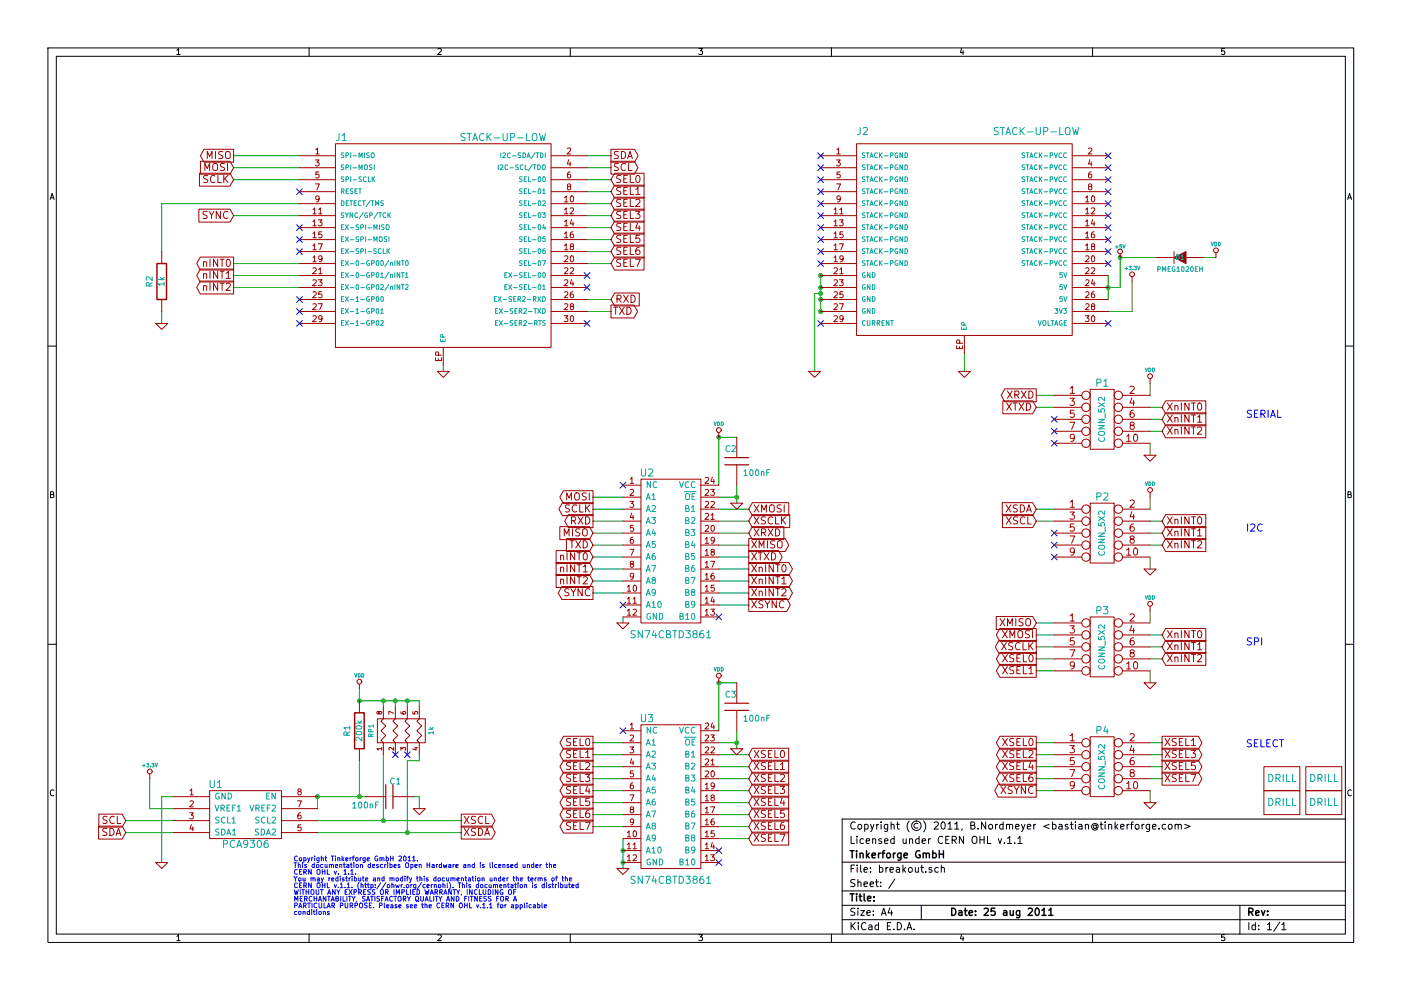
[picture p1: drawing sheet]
EESchema Schematic File Version 2  date Do 25 Aug 2011 13:44:50 CEST
LIBS:power
LIBS:device
LIBS:transistors
LIBS:conn
LIBS:linear
LIBS:regul
LIBS:74xx
LIBS:cmos4000
LIBS:adc-dac
LIBS:memory
LIBS:xilinx
LIBS:special
LIBS:microcontrollers
LIBS:dsp
LIBS:microchip
LIBS:analog_switches
LIBS:motorola
LIBS:texas
LIBS:intel
LIBS:audio
LIBS:interface
LIBS:digital-audio
LIBS:philips
LIBS:display
LIBS:cypress
LIBS:siliconi
LIBS:opto
LIBS:atmel
LIBS:contrib
LIBS:valves
LIBS:tinkerforge
EELAYER 25  0
EELAYER END
$Descr A4 11700 8267
encoding utf-8
Sheet 1 1
Title ""
Date "25 aug 2011"
Rev ""
Comp "Tinkerforge GmbH"
Comment1 "Licensed under CERN OHL v.1.1"
Comment2 "Copyright (©) 2011, B.Nordmeyer <bastian@tinkerforge.com>"
Comment3 ""
Comment4 ""
$EndDescr
Text Notes 2450 7200 0    40   ~ 0
Copyright Tinkerforge GmbH 2011.\nThis documentation describes Open Hardware and is licensed under the\nCERN OHL v. 1.1.\nYou may redistribute and modify this documentation under the terms of the\nCERN OHL v.1.1. (http://ohwr.org/cernohl). This documentation is distributed\nWITHOUT ANY EXPRESS OR IMPLIED WARRANTY, INCLUDING OF\nMERCHANTABILITY, SATISFACTORY QUALITY AND FITNESS FOR A\nPARTICULAR PURPOSE. Please see the CERN OHL v.1.1 for applicable\nconditions\n
Wire Wire Line
	9600 6700 9600 6600
Wire Wire Line
	1350 2100 1350 1700
Wire Wire Line
	1350 1700 2500 1700
Wire Wire Line
	9600 6300 9700 6300
Wire Wire Line
	9600 6500 9700 6500
Wire Wire Line
	8650 6600 8800 6600
Wire Wire Line
	8650 6400 8800 6400
Wire Wire Line
	8650 6200 8800 6200
Connection ~ 5200 7200
Wire Wire Line
	6000 6900 6250 6900
Wire Wire Line
	6000 6700 6250 6700
Wire Wire Line
	6000 6500 6250 6500
Wire Wire Line
	6000 6300 6250 6300
Wire Wire Line
	5200 6300 4950 6300
Wire Wire Line
	5200 6500 4950 6500
Wire Wire Line
	5200 6700 4950 6700
Wire Wire Line
	4950 6900 5200 6900
Wire Wire Line
	4900 1300 5100 1300
Wire Wire Line
	4900 2100 5100 2100
Wire Wire Line
	4900 1900 5100 1900
Wire Wire Line
	4900 1700 5100 1700
Wire Wire Line
	4900 1500 5100 1500
Connection ~ 6000 5700
Wire Wire Line
	6150 6100 6150 6250
Wire Wire Line
	6000 6100 6000 5700
Wire Wire Line
	6000 5700 6150 5700
Wire Wire Line
	6000 6200 6150 6200
Connection ~ 6150 6200
Wire Wire Line
	9600 4450 9700 4450
Wire Wire Line
	9600 4750 9600 4650
Wire Wire Line
	9600 3600 9700 3600
Wire Wire Line
	9600 3400 9700 3400
Wire Wire Line
	9600 5600 9600 5700
Wire Wire Line
	9600 5400 9700 5400
Wire Wire Line
	6000 4650 6250 4650
Wire Wire Line
	3500 6300 3500 6350
Wire Wire Line
	3500 6350 3400 6350
Wire Wire Line
	3200 5900 3200 5850
Connection ~ 3400 5850
Wire Wire Line
	3400 5900 3400 5850
Wire Wire Line
	6000 5050 6250 5050
Wire Wire Line
	5200 4850 4950 4850
Wire Wire Line
	1950 2400 2500 2400
Wire Wire Line
	1950 2200 2500 2200
Wire Wire Line
	4900 2500 5100 2500
Wire Wire Line
	8650 4350 8800 4350
Wire Wire Line
	8650 3300 8800 3300
Wire Wire Line
	8650 5300 8800 5300
Wire Wire Line
	8650 5500 8800 5500
Wire Wire Line
	9600 5200 9600 5100
Connection ~ 9250 2400
Wire Wire Line
	9250 2500 9250 2300
Connection ~ 9350 2150
Wire Wire Line
	9450 2350 9450 2600
Wire Wire Line
	9450 2600 9250 2600
Wire Wire Line
	6000 4850 6250 4850
Wire Wire Line
	4950 4750 5200 4750
Wire Wire Line
	6000 4450 6250 4450
Wire Wire Line
	4950 4650 5200 4650
Wire Wire Line
	6000 4350 6250 4350
Wire Wire Line
	4950 4150 5200 4150
Connection ~ 6150 4150
Wire Wire Line
	6000 4150 6150 4150
Wire Wire Line
	6150 3650 6000 3650
Connection ~ 3000 6650
Wire Wire Line
	3050 6650 2650 6650
Wire Wire Line
	2650 6950 3850 6950
Wire Wire Line
	2650 6850 3850 6850
Wire Wire Line
	2650 6650 2650 6750
Connection ~ 3200 5850
Connection ~ 3000 5850
Wire Wire Line
	1350 7200 1350 6650
Wire Wire Line
	1350 6650 1450 6650
Wire Wire Line
	1050 6950 1450 6950
Connection ~ 6850 2300
Connection ~ 6850 2500
Wire Wire Line
	2500 1500 1950 1500
Wire Wire Line
	2500 1300 1950 1300
Wire Wire Line
	8050 3100 8050 2950
Wire Wire Line
	2500 1400 1950 1400
Connection ~ 6850 2600
Wire Wire Line
	6850 2300 6850 2600
Connection ~ 6850 2400
Wire Wire Line
	6800 3100 6800 2450
Wire Wire Line
	6800 2450 6850 2450
Connection ~ 6850 2450
Wire Wire Line
	1050 6850 1450 6850
Wire Wire Line
	1450 6750 1250 6750
Wire Wire Line
	1250 6750 1250 6500
Wire Wire Line
	3000 5750 3000 5850
Wire Wire Line
	3000 6650 3000 6350
Connection ~ 2650 6650
Connection ~ 3200 6850
Wire Wire Line
	3400 6350 3400 6950
Connection ~ 3400 6950
Wire Wire Line
	3450 6650 3500 6650
Wire Wire Line
	3500 6650 3500 6750
Wire Wire Line
	6000 3650 6000 4050
Wire Wire Line
	6150 4050 6150 4200
Connection ~ 6000 3650
Wire Wire Line
	6000 4250 6250 4250
Wire Wire Line
	4950 4550 5200 4550
Wire Wire Line
	4950 4250 5200 4250
Wire Wire Line
	6000 4750 6250 4750
Wire Wire Line
	4950 4350 5200 4350
Wire Wire Line
	4950 4450 5200 4450
Wire Wire Line
	6000 4550 6250 4550
Wire Wire Line
	10050 2150 10150 2150
Wire Wire Line
	9650 2150 9350 2150
Wire Wire Line
	9350 2150 9350 2400
Wire Wire Line
	9350 2400 9250 2400
Wire Wire Line
	8650 5400 8800 5400
Wire Wire Line
	8650 5200 8800 5200
Wire Wire Line
	8650 3400 8800 3400
Wire Wire Line
	8650 4250 8800 4250
Wire Wire Line
	9600 4250 9600 4150
Wire Wire Line
	9600 3300 9600 3200
Wire Wire Line
	4900 2600 5100 2600
Wire Wire Line
	3700 3100 3700 3050
Wire Wire Line
	1950 2300 2500 2300
Wire Wire Line
	4950 4950 5200 4950
Wire Wire Line
	6250 4950 6000 4950
Wire Wire Line
	3000 5850 3500 5850
Wire Wire Line
	3500 5850 3500 5900
Wire Wire Line
	3300 5900 3300 5850
Connection ~ 3300 5850
Wire Wire Line
	3200 6300 3200 6850
Wire Wire Line
	5200 5200 5200 5150
Wire Wire Line
	9600 5300 9700 5300
Wire Wire Line
	9600 5500 9700 5500
Wire Wire Line
	9600 3500 9700 3500
Wire Wire Line
	9600 3800 9600 3700
Wire Wire Line
	9600 4350 9700 4350
Wire Wire Line
	9600 4550 9700 4550
Wire Wire Line
	8650 5600 8800 5600
Wire Wire Line
	1950 1800 2500 1800
Wire Wire Line
	4900 1600 5100 1600
Wire Wire Line
	4900 1800 5100 1800
Wire Wire Line
	4900 2000 5100 2000
Wire Wire Line
	4900 2200 5100 2200
Wire Wire Line
	4900 1400 5100 1400
Wire Wire Line
	4950 6800 5200 6800
Wire Wire Line
	4950 6600 5200 6600
Wire Wire Line
	4950 6400 5200 6400
Wire Wire Line
	4950 6200 5200 6200
Wire Wire Line
	6250 6400 6000 6400
Wire Wire Line
	6250 6600 6000 6600
Wire Wire Line
	6250 6800 6000 6800
Wire Wire Line
	6000 7000 6250 7000
Wire Wire Line
	5200 7000 5200 7250
Connection ~ 5200 7100
Wire Wire Line
	8650 6300 8800 6300
Wire Wire Line
	8650 6500 8800 6500
Wire Wire Line
	9600 6400 9700 6400
Wire Wire Line
	9600 6200 9700 6200
Wire Wire Line
	1350 2700 1350 2600
$Comp
L GND #PWR?
U 1 1
P 9600 6700
F 0 "#PWR?" H 9600 6700 30  0001 C CNN
F 1 "GND" H 9600 6630 30  0001 C CNN
	1    9600 6700
	1    0    0    -1  
$EndComp
$Comp
L GND #PWR01
U 1 1
P 1350 2700
F 0 "#PWR01" H 1350 2700 30  0001 C CNN
F 1 "GND" H 1350 2630 30  0001 C CNN
	1    1350 2700
	1    0    0    -1  
$EndComp
$Comp
L R R2
U 1 1
P 1350 2350
F 0 "R2" V 1250 2350 50  0000 C CNN
F 1 "1k" V 1350 2350 50  0000 C CNN
F 2 "0402" H 1350 2350 60  0001 C CNN
	1    1350 2350
	1    0    0    -1  
$EndComp
NoConn ~ 5200 5050
NoConn ~ 6000 5150
Text Notes 10400 6250 0    60   ~ 0
SELECT
Text Notes 10400 5400 0    60   ~ 0
SPI
Text Notes 10400 4450 0    60   ~ 0
I2C
Text Notes 10400 3500 0    60   ~ 0
SERIAL
NoConn ~ 5200 4050
$Comp
L CONN_5X2 P4
U 1 1
P 9200 6400
F 0 "P4" H 9200 6700 60  0000 C CNN
F 1 "CONN_5X2" V 9200 6400 50  0000 C CNN
F 2 "PIN_ARRAY_5x2" H 9200 6400 60  0001 C CNN
	1    9200 6400
	1    0    0    -1  
$EndComp
Text GLabel 8650 6200 0    60   Output ~ 0
XSEL0
Text GLabel 9700 6200 2    60   Output ~ 0
XSEL1
Text GLabel 8650 6300 0    60   Output ~ 0
XSEL2
Text GLabel 9700 6300 2    60   Output ~ 0
XSEL3
Text GLabel 8650 6400 0    60   Output ~ 0
XSEL4
Text GLabel 9700 6400 2    60   Output ~ 0
XSEL5
Text GLabel 8650 6500 0    60   Output ~ 0
XSEL6
Text GLabel 9700 6500 2    60   Output ~ 0
XSEL7
NoConn ~ 6000 7200
NoConn ~ 6000 7100
NoConn ~ 5200 6100
Text GLabel 6250 7000 2    60   Input ~ 0
XSEL7
Text GLabel 6250 6900 2    60   Input ~ 0
XSEL6
Text GLabel 6250 6800 2    60   Input ~ 0
XSEL5
Text GLabel 6250 6700 2    60   Input ~ 0
XSEL4
Text GLabel 6250 6600 2    60   Input ~ 0
XSEL3
Text GLabel 6250 6500 2    60   Input ~ 0
XSEL2
Text GLabel 6250 6400 2    60   Input ~ 0
XSEL1
Text GLabel 6250 6300 2    60   Input ~ 0
XSEL0
Text GLabel 8650 6600 0    60   Output ~ 0
XSYNC
Text GLabel 6250 5050 2    60   Output ~ 0
XSYNC
NoConn ~ 2500 2100
NoConn ~ 2500 1600
Text GLabel 4950 6200 0    60   Output ~ 0
SEL0
Text GLabel 4950 6300 0    60   Output ~ 0
SEL1
Text GLabel 4950 6400 0    60   Output ~ 0
SEL2
Text GLabel 4950 6500 0    60   Output ~ 0
SEL3
Text GLabel 4950 6600 0    60   Output ~ 0
SEL4
Text GLabel 4950 6700 0    60   Output ~ 0
SEL5
Text GLabel 4950 6800 0    60   Output ~ 0
SEL6
Text GLabel 4950 6900 0    60   Output ~ 0
SEL7
Text GLabel 5100 2200 2    60   Input ~ 0
SEL7
Text GLabel 5100 2100 2    60   Input ~ 0
SEL6
Text GLabel 5100 2000 2    60   Input ~ 0
SEL5
Text GLabel 5100 1900 2    60   Input ~ 0
SEL4
Text GLabel 5100 1800 2    60   Input ~ 0
SEL3
Text GLabel 5100 1700 2    60   Input ~ 0
SEL2
Text GLabel 5100 1600 2    60   Input ~ 0
SEL1
Text GLabel 4950 4950 0    60   Output ~ 0
SYNC
Text GLabel 1950 1800 0    60   Input ~ 0
SYNC
$Comp
L C C3
U 1 1
P 6150 5900
F 0 "C3" H 6050 6000 50  0000 L CNN
F 1 "100nF" H 6200 5800 50  0000 L CNN
F 2 "0402" H 6150 5900 60  0001 C CNN
	1    6150 5900
	1    0    0    -1  
$EndComp
$Comp
L GND #PWR02
U 1 1
P 6150 6250
F 0 "#PWR02" H 6150 6250 30  0001 C CNN
F 1 "GND" H 6150 6180 30  0001 C CNN
	1    6150 6250
	1    0    0    -1  
$EndComp
$Comp
L GND #PWR03
U 1 1
P 5200 7250
F 0 "#PWR03" H 5200 7250 30  0001 C CNN
F 1 "GND" H 5200 7180 30  0001 C CNN
	1    5200 7250
	1    0    0    -1  
$EndComp
$Comp
L SN74CBTD3861 U3
U 1 1
P 5600 6700
F 0 "U3" H 5400 7400 60  0000 C CNN
F 1 "SN74CBTD3861" H 5600 6050 60  0000 C CNN
F 2 "TSSOP24-44" H 5600 6700 60  0001 C CNN
	1    5600 6700
	1    0    0    -1  
$EndComp
$Comp
L VDD #PWR04
U 1 1
P 6000 5700
F 0 "#PWR04" H 6000 5800 30  0001 C CNN
F 1 "VDD" H 6000 5810 30  0000 C CNN
	1    6000 5700
	1    0    0    -1  
$EndComp
Text GLabel 8650 5600 0    60   Output ~ 0
XSEL1
NoConn ~ 8800 3500
NoConn ~ 8800 3600
NoConn ~ 8800 3700
NoConn ~ 8800 4450
Text GLabel 9700 4550 2    60   Input ~ 0
XnINT2
Text GLabel 9700 4450 2    60   Input ~ 0
XnINT1
$Comp
L CONN_5X2 P1
U 1 1
P 9200 3500
F 0 "P1" H 9200 3800 60  0000 C CNN
F 1 "CONN_5X2" V 9200 3500 50  0000 C CNN
F 2 "PIN_ARRAY_5x2" H 9200 3500 60  0001 C CNN
	1    9200 3500
	1    0    0    -1  
$EndComp
Text GLabel 9700 5500 2    60   Input ~ 0
XnINT2
Text GLabel 9700 5400 2    60   Input ~ 0
XnINT1
Text GLabel 9700 3600 2    60   Input ~ 0
XnINT2
Text GLabel 9700 3500 2    60   Input ~ 0
XnINT1
$Comp
L VDD #PWR05
U 1 1
P 6000 3650
F 0 "#PWR05" H 6000 3750 30  0001 C CNN
F 1 "VDD" H 6000 3760 30  0000 C CNN
	1    6000 3650
	1    0    0    -1  
$EndComp
$Comp
L SN74CBTD3861 U2
U 1 1
P 5600 4650
F 0 "U2" H 5400 5350 60  0000 C CNN
F 1 "SN74CBTD3861" H 5600 4000 60  0000 C CNN
F 2 "TSSOP24-44" H 5600 4650 60  0001 C CNN
	1    5600 4650
	1    0    0    -1  
$EndComp
NoConn ~ 3400 6300
NoConn ~ 3300 6300
$Comp
L R_PACK4 RP1
U 1 1
P 3550 6100
F 0 "RP1" H 3550 6550 40  0000 C CNN
F 1 "1k" H 3550 6050 40  0000 C CNN
F 2 "741X083" H 3550 6100 60  0001 C CNN
	1    3550 6100
	0    -1   -1   0   
$EndComp
Text GLabel 6250 4950 2    60   Output ~ 0
XnINT2
Text GLabel 6250 4850 2    60   Output ~ 0
XnINT1
Text GLabel 4950 4850 0    60   Input ~ 0
nINT2
Text GLabel 4950 4750 0    60   Input ~ 0
nINT1
Text GLabel 1950 2400 0    60   Output ~ 0
nINT2
Text GLabel 1950 2300 0    60   Output ~ 0
nINT1
NoConn ~ 2500 1900
$Comp
L STACK-UP-1 J1
U 1 1
P 3700 2000
F 0 "J1" H 2850 2850 60  0000 C CNN
F 1 "STACK-UP-LOW" H 4200 2850 60  0000 C CNN
F 2 "BTB08-ACS-TOP" H 3700 2000 60  0001 C CNN
	1    3700 2000
	1    0    0    -1  
$EndComp
$Comp
L STACK-UP-2 J2
U 1 1
P 8050 2000
F 0 "J2" H 7200 2900 60  0000 C CNN
F 1 "STACK-UP-LOW" H 8650 2900 60  0000 C CNN
F 2 "BTB08-ACS-TOP" H 8050 2000 60  0001 C CNN
	1    8050 2000
	1    0    0    -1  
$EndComp
NoConn ~ 2500 2000
NoConn ~ 4900 2700
NoConn ~ 6850 1300
NoConn ~ 6850 1400
NoConn ~ 6850 1500
NoConn ~ 6850 1600
NoConn ~ 6850 1700
NoConn ~ 6850 1800
NoConn ~ 6850 1900
NoConn ~ 6850 2000
NoConn ~ 6850 2100
NoConn ~ 6850 2200
NoConn ~ 9250 1300
NoConn ~ 9250 1400
NoConn ~ 9250 1500
NoConn ~ 9250 1600
NoConn ~ 9250 1700
NoConn ~ 9250 1800
NoConn ~ 9250 1900
NoConn ~ 9250 2000
NoConn ~ 9250 2100
NoConn ~ 9250 2200
NoConn ~ 8800 4550
NoConn ~ 8800 4650
$Comp
L VDD #PWR06
U 1 1
P 9600 4150
F 0 "#PWR06" H 9600 4250 30  0001 C CNN
F 1 "VDD" H 9600 4260 30  0000 C CNN
	1    9600 4150
	1    0    0    -1  
$EndComp
$Comp
L GND #PWR07
U 1 1
P 9600 4750
F 0 "#PWR07" H 9600 4750 30  0001 C CNN
F 1 "GND" H 9600 4680 30  0001 C CNN
	1    9600 4750
	1    0    0    -1  
$EndComp
$Comp
L VDD #PWR08
U 1 1
P 9600 5100
F 0 "#PWR08" H 9600 5200 30  0001 C CNN
F 1 "VDD" H 9600 5210 30  0000 C CNN
	1    9600 5100
	1    0    0    -1  
$EndComp
$Comp
L GND #PWR09
U 1 1
P 9600 5700
F 0 "#PWR09" H 9600 5700 30  0001 C CNN
F 1 "GND" H 9600 5630 30  0001 C CNN
	1    9600 5700
	1    0    0    -1  
$EndComp
$Comp
L GND #PWR010
U 1 1
P 9600 3800
F 0 "#PWR010" H 9600 3800 30  0001 C CNN
F 1 "GND" H 9600 3730 30  0001 C CNN
	1    9600 3800
	1    0    0    -1  
$EndComp
$Comp
L CONN_5X2 P2
U 1 1
P 9200 4450
F 0 "P2" H 9200 4750 60  0000 C CNN
F 1 "CONN_5X2" V 9200 4450 50  0000 C CNN
F 2 "PIN_ARRAY_5x2" H 9200 4450 60  0001 C CNN
	1    9200 4450
	1    0    0    -1  
$EndComp
$Comp
L CONN_5X2 P3
U 1 1
P 9200 5400
F 0 "P3" H 9200 5700 60  0000 C CNN
F 1 "CONN_5X2" V 9200 5400 50  0000 C CNN
F 2 "PIN_ARRAY_5x2" H 9200 5400 60  0001 C CNN
	1    9200 5400
	1    0    0    -1  
$EndComp
$Comp
L DRILL U5
U 1 1
P 10700 6700
F 0 "U5" H 10750 6750 60  0001 C CNN
F 1 "DRILL" H 10700 6700 60  0000 C CNN
F 2 "DRILL" H 10700 6700 60  0001 C CNN
	1    10700 6700
	1    0    0    -1  
$EndComp
$Comp
L DRILL U4
U 1 1
P 10700 6500
F 0 "U4" H 10750 6550 60  0001 C CNN
F 1 "DRILL" H 10700 6500 60  0000 C CNN
F 2 "DRILL" H 10700 6500 60  0001 C CNN
	1    10700 6500
	1    0    0    -1  
$EndComp
Text GLabel 9700 4350 2    60   Input ~ 0
XnINT0
Text GLabel 9700 5300 2    60   Input ~ 0
XnINT0
$Comp
L VDD #PWR011
U 1 1
P 9600 3200
F 0 "#PWR011" H 9600 3300 30  0001 C CNN
F 1 "VDD" H 9600 3310 30  0000 C CNN
	1    9600 3200
	1    0    0    -1  
$EndComp
$Comp
L VDD #PWR012
U 1 1
P 10150 2150
F 0 "#PWR012" H 10150 2250 30  0001 C CNN
F 1 "VDD" H 10150 2260 30  0000 C CNN
	1    10150 2150
	1    0    0    -1  
$EndComp
$Comp
L B0520LW-7-F D1
U 1 1
P 9850 2150
F 0 "D1" H 9850 2150 40  0000 C CNN
F 1 "PMEG1020EH" H 9850 2250 40  0000 C CNN
F 2 "SOD-123" H 9850 2050 60  0001 C CNN
	1    9850 2150
	-1   0    0    1   
$EndComp
NoConn ~ 6850 2700
NoConn ~ 9250 2700
Text GLabel 8650 5200 0    60   Input ~ 0
XMISO
Text GLabel 9700 3400 2    60   Input ~ 0
XnINT0
Text GLabel 8650 3400 0    60   Input ~ 0
XTXD
Text GLabel 8650 5500 0    60   Output ~ 0
XSEL0
Text GLabel 8650 5300 0    60   Output ~ 0
XMOSI
Text GLabel 8650 5400 0    60   Output ~ 0
XSCLK
Text GLabel 8650 3300 0    60   Output ~ 0
XRXD
Text GLabel 6250 4650 2    60   Output ~ 0
XTXD
Text GLabel 6250 4750 2    60   Output ~ 0
XnINT0
Text GLabel 6250 4550 2    60   Output ~ 0
XMISO
Text GLabel 6250 4450 2    60   Input ~ 0
XRXD
Text GLabel 6250 4350 2    60   Input ~ 0
XSCLK
Text GLabel 6250 4250 2    60   Input ~ 0
XMOSI
Text GLabel 4950 4550 0    60   Input ~ 0
TXD
Text GLabel 5100 2600 2    60   Output ~ 0
TXD
Text GLabel 5100 2500 2    60   Input ~ 0
RXD
Text GLabel 5100 1500 2    60   Input ~ 0
SEL0
Text GLabel 4950 4350 0    60   Output ~ 0
RXD
NoConn ~ 2500 2700
NoConn ~ 2500 2600
NoConn ~ 2500 2500
NoConn ~ 4900 2400
NoConn ~ 4900 2300
Text GLabel 4950 4650 0    60   Input ~ 0
nINT0
Text GLabel 1950 2200 0    60   Output ~ 0
nINT0
Text GLabel 4950 4250 0    60   Output ~ 0
SCLK
Text GLabel 4950 4150 0    60   Output ~ 0
MOSI
Text GLabel 4950 4450 0    60   Input ~ 0
MISO
Text GLabel 1950 1500 0    60   Input ~ 0
SCLK
Text GLabel 1950 1400 0    60   Input ~ 0
MOSI
Text GLabel 1950 1300 0    60   Output ~ 0
MISO
$Comp
L GND #PWR013
U 1 1
P 5200 5200
F 0 "#PWR013" H 5200 5200 30  0001 C CNN
F 1 "GND" H 5200 5130 30  0001 C CNN
	1    5200 5200
	1    0    0    -1  
$EndComp
$Comp
L GND #PWR014
U 1 1
P 6150 4200
F 0 "#PWR014" H 6150 4200 30  0001 C CNN
F 1 "GND" H 6150 4130 30  0001 C CNN
	1    6150 4200
	1    0    0    -1  
$EndComp
$Comp
L C C2
U 1 1
P 6150 3850
F 0 "C2" H 6050 3950 50  0000 L CNN
F 1 "100nF" H 6200 3750 50  0000 L CNN
F 2 "0402" H 6150 3850 60  0001 C CNN
	1    6150 3850
	1    0    0    -1  
$EndComp
$Comp
L +5V #PWR015
U 1 1
P 9350 2150
F 0 "#PWR015" H 9350 2240 20  0001 C CNN
F 1 "+5V" H 9350 2240 30  0000 C CNN
	1    9350 2150
	1    0    0    -1  
$EndComp
$Comp
L VDD #PWR016
U 1 1
P 3000 5750
F 0 "#PWR016" H 3000 5850 30  0001 C CNN
F 1 "VDD" H 3000 5860 30  0000 C CNN
	1    3000 5750
	1    0    0    -1  
$EndComp
$Comp
L GND #PWR017
U 1 1
P 3500 6750
F 0 "#PWR017" H 3500 6750 30  0001 C CNN
F 1 "GND" H 3500 6680 30  0001 C CNN
	1    3500 6750
	1    0    0    -1  
$EndComp
$Comp
L C C1
U 1 1
P 3250 6650
F 0 "C1" V 3100 6700 50  0000 L CNN
F 1 "100nF" V 3300 6450 50  0000 L CNN
F 2 "0402" H 3250 6650 60  0001 C CNN
	1    3250 6650
	0    1    1    0   
$EndComp
Text GLabel 8650 4250 0    60   Input ~ 0
XSDA
Text GLabel 8650 4350 0    60   Input ~ 0
XSCL
Text GLabel 3850 6950 2    60   Output ~ 0
XSDA
Text GLabel 3850 6850 2    60   Output ~ 0
XSCL
$Comp
L R R1
U 1 1
P 3000 6100
F 0 "R1" V 2900 6100 50  0000 C CNN
F 1 "200k" V 3000 6100 50  0000 C CNN
F 2 "0402" H 3000 6100 60  0001 C CNN
	1    3000 6100
	1    0    0    -1  
$EndComp
$Comp
L GND #PWR018
U 1 1
P 1350 7200
F 0 "#PWR018" H 1350 7200 30  0001 C CNN
F 1 "GND" H 1350 7130 30  0001 C CNN
	1    1350 7200
	1    0    0    -1  
$EndComp
$Comp
L +3.3V #PWR019
U 1 1
P 1250 6500
F 0 "#PWR019" H 1250 6460 30  0001 C CNN
F 1 "+3.3V" H 1250 6610 30  0000 C CNN
	1    1250 6500
	1    0    0    -1  
$EndComp
Text GLabel 1050 6850 0    60   Input ~ 0
SCL
Text GLabel 1050 6950 0    60   Input ~ 0
SDA
Text GLabel 5100 1400 2    60   Output ~ 0
SCL
Text GLabel 5100 1300 2    60   Output ~ 0
SDA
$Comp
L PCA9306 U1
U 1 1
P 2050 6800
F 0 "U1" H 1800 7050 60  0000 C CNN
F 1 "PCA9306" H 2050 6550 60  0000 C CNN
F 2 "TSSOP8_3" H 2050 6800 60  0001 C CNN
	1    2050 6800
	1    0    0    -1  
$EndComp
$Comp
L +3.3V #PWR020
U 1 1
P 9450 2350
F 0 "#PWR020" H 9450 2310 30  0001 C CNN
F 1 "+3.3V" H 9450 2460 30  0000 C CNN
	1    9450 2350
	1    0    0    -1  
$EndComp
$Comp
L GND #PWR021
U 1 1
P 6800 3100
F 0 "#PWR021" H 6800 3100 30  0001 C CNN
F 1 "GND" H 6800 3030 30  0001 C CNN
	1    6800 3100
	1    0    0    -1  
$EndComp
$Comp
L GND #PWR022
U 1 1
P 8050 3100
F 0 "#PWR022" H 8050 3100 30  0001 C CNN
F 1 "GND" H 8050 3030 30  0001 C CNN
	1    8050 3100
	1    0    0    -1  
$EndComp
$Comp
L GND #PWR023
U 1 1
P 3700 3100
F 0 "#PWR023" H 3700 3100 30  0001 C CNN
F 1 "GND" H 3700 3030 30  0001 C CNN
	1    3700 3100
	1    0    0    -1  
$EndComp
$Comp
L DRILL U7
U 1 1
P 11050 6700
F 0 "U7" H 11100 6750 60  0001 C CNN
F 1 "DRILL" H 11050 6700 60  0000 C CNN
F 2 "DRILL" H 11050 6700 60  0001 C CNN
	1    11050 6700
	1    0    0    -1  
$EndComp
$Comp
L DRILL U6
U 1 1
P 11050 6500
F 0 "U6" H 11100 6550 60  0001 C CNN
F 1 "DRILL" H 11050 6500 60  0000 C CNN
F 2 "DRILL" H 11050 6500 60  0001 C CNN
	1    11050 6500
	1    0    0    -1  
$EndComp
$EndSCHEMATC
